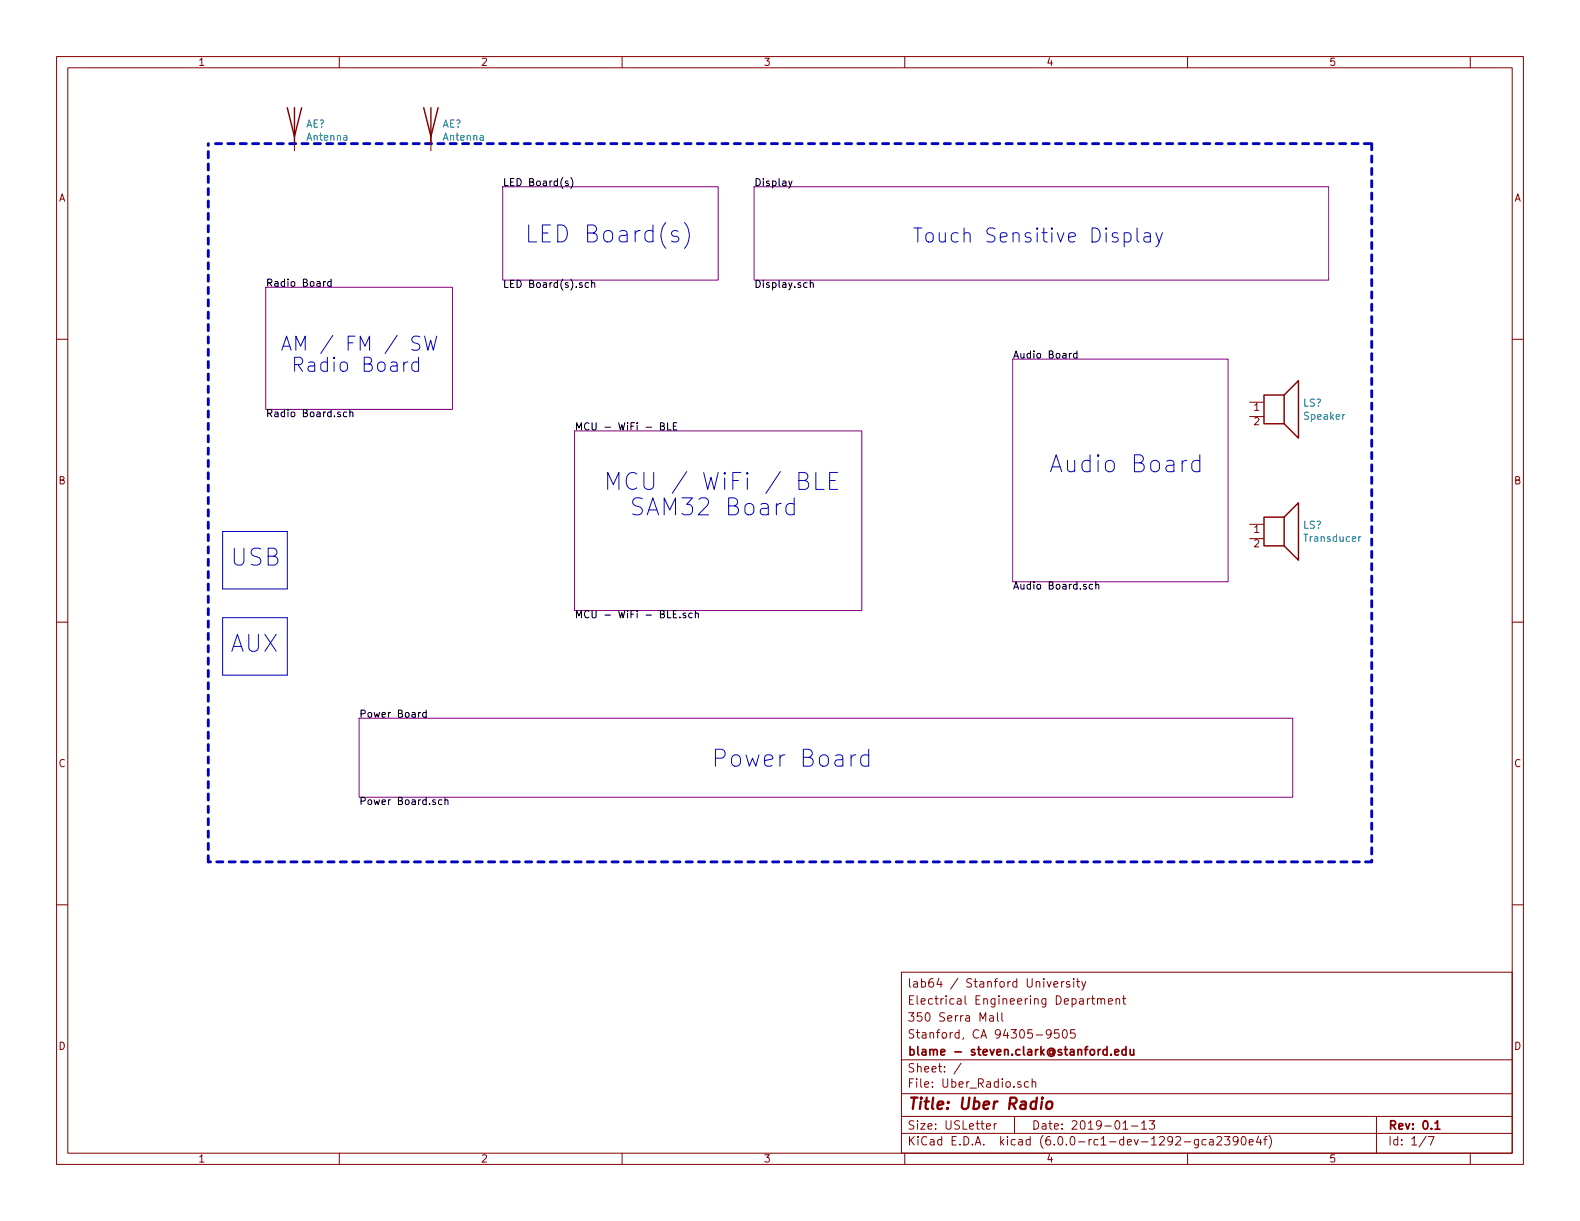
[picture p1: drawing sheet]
<svg xmlns="http://www.w3.org/2000/svg" width="279mm" height="216mm" viewBox="0 0 279 216" stroke-linecap="round" stroke-linejoin="round" font-family="sans-serif">
<g fill="none" stroke="#840000" stroke-width=".18">
<path d="M10 10h259.4v195.9h-259.4zM12 12h255.4v191.9h-255.4zM60 10v2M110 10v2M160 10v2M210 10v2M260 10v2M52.1 24.1v2.6M76.2 24.1v2.6M10 60h2M267.4 60h2M221 71.1h2.5"/>
<path d="M221 73.7h2.5M221 92.7h2.5M221 95.3h2.5M10 110h2M267.4 110h2M10 160h2M267.4 160h2M159.4 171.9h108v32h-108zM175 179.7h.6l.1 .9M175.7 179.9l-.5 .1a.29 .29 0 0 0-.3 .3 .29 .29 0 0 0 .3 .3l.5-.1M176.4 179.1v1.3l.2 .2M177.2 179.1v1.3l.2 .2"/>
<path d="M185.2 173.6l.3 .9 .4-.9M186.4 174.1l.7-.2-.1-.3h-.4l-.2 .2v.7h.6M187.7 173.6v.9M188.2 173.6h-.3l-.2 .2M189.2 173.6a.37 .37 0 0 0-.6 .2v.2l.6 .1v.2l-.2 .2h-.4M189.9 173.1v.1M189.9 173.6v.9M190.4 173.6h.5M190.6 173.1v1.2l.3 .2M191.3 173.6l.3 .9M192 173.6l-.5 1.3-.2 .2M193 176.6h.6"/>
<path d="M193.2 176.1v1.3l.4 .2M194.1 176.7l.2-.1 .3 .1 .1 .9M194.1 176.6v1M194.7 176.8a.34 .34 0 0 1 .3-.2 .34 .34 0 0 1 .4 .2v.8M196 177.1l.7-.2-.1-.2-.4-.1-.2 .2 .1 .7h.5M197.4 176.7l.2-.1 .3 .1 .1 .9M197.4 176.6v1M198.5 176.6h.6M198.7 176.1v1.3l.4 .2M159.4 197.4h108M159.4 193.4h108M159.4 187.4h108"/>
<path d="M170 188l-1.3 1.9M174.4 199.2l.8-.2-.1-.2-.4-.1-.3 .2 .1 .7h.6M175.8 198.7v1M176.2 198.7l-.3 .1-.1 .2M179.4 197.4v3M180.5 191.3h-.3l-.2 .2v.2l.5 .1v.4h-.5M181.9 191.3h-.4l-.3 .2v.6l.3 .2 .4-.1M182.5 191.4l.2-.1h.4l.1 1M182.5 190.8v1.5M185.9 182.7l-.3 .3h-.3l-.3-.3v-.4l.2-.2h.4l.2 .1a1.13 1.13 0 0 1-.2 1.3l-.4 .1M187.2 182.1h-.7l-.1 .7 .3-.1h.4l.2 .2-.1 .5-.2 .2-.6-.2M188 182.2l.2-.1a.81 .81 0 0 1 .6 .6 .81 .81 0 0 1-.3 .8l-.1 .1a.79 .79 0 0 1-.4-1.4z"/>
<path d="M190.1 182.1h-.7l-.1 .7 .2-.1h.5l.1 .2v.5l-.2 .2-.6-.2M198.6 199.7h.8M200.1 199.1h1.1M201.9 198.6l.4-.4v1.5M201.9 199.7h.8M203.2 198.2h1l-.5 .6 .4 .1v.6l-.2 .2-.7-.2M243.4 197.4v6.5M60 203.9v2M110 203.9v2M159.4 200.4h108M160 203.9v2M209.4 201.9h1.2"/>
<path d="M210 203.9v2M211.9 201.5v1.2l-.3 .3-.3-.1M211.9 201.5h-.4l-.3 .3 .1 .5 .2 .2 .4-.1M213.3 201.5h-.4l-.4 .3 .1 .5 .3 .2 .4-.1M213.9 201.5h.6l.1 1M214.6 201.8l-.6 .1a.29 .29 0 0 0-.2 .3 .29 .29 0 0 0 .2 .3l.6-.1M215.2 201.1l.2-.1h.4l.3 .4-1 1.1h1M216.6 201h.9l-.5 .5 .4 .2v.6l-.2 .2-.6-.2M218.9 201.6l-.1 .2a.48 .48 0 0 1-.6 0l-.1-.2 .1-.6a.48 .48 0 0 1 .7 .2 1.01 1.01 0 0 1-.4 1.3h-.3M219.7 201h.1a.8 .8 0 0 1 .6 .7 .8 .8 0 0 1-.6 .8 1 1 0 0 1-.1-1.5zM220.9 202l.7-.2-.1-.3h-.4l-.2 .2 .1 .7h.5M222.6 200.9l-.4 1.1h.9"/>
<path d="M222.9 201.5v1M223.5 201.5h.6M224.1 201l-.4 .2v1.3M224.4 200.8a1.71 1.71 0 0 1 0 2.2M252.2 200.9l-1.2 1.9M252.6 201h1l-.6 1.5M260 203.9v2"/>
</g>
<path d="M196.5 186.4v.2M197.1 186.1l.7-.2v-.3h-.5l-.2 .2 .1 .7h.6M199.1 185.6h-.4l-.3 .3 .1 .5 .2 .2 .4-.1M199.1 185.1v1.5M199.8 185.6l.1 .9 .4 .1 .2-.2M200.5 185.6v1M253.8 198.6l.4-.4v1.5M253.8 199.7h.8" fill="none" stroke="#840000" stroke-width=".3"/>
<path d="M184.3 194.8l-.2 1.3M184.3 194.1v.2M185.2 194.9a.53 .53 0 0 1 .5-.2 .53 .53 0 0 1 .4 .4l-.1 .6a.54 .54 0 0 1-.5 .4 .54 .54 0 0 1-.5-.4z" fill="none" stroke="#840000" stroke-width=".41"/>
<path d="M88.9 33h38.1v16.5h-38.1zM133.3 33h101.6v16.5h-101.6zM47 50.8h33v21.6h-33zM101.6 76.2h50.8v31.8h-50.8zM179.1 63.5h38.1v39.4h-38.1zM63.5 127h165.1v14h-165.1z" fill="none" stroke="#840084" stroke-width=".18"/>
<g fill="none" stroke="#000" stroke-width=".18">
<path d="M100.5 32.1l-.3-.1-.2 .2v.2l.5 .1v.3h-.5M100.9 31.4a1.47 1.47 0 0 1 0 1.9M139.5 32l.3 .8M140.1 32l-.5 1.1-.1 .2M57.6 49.8h-.3l-.1 .2M58.5 49.8h-.3l-.3 .2 .2 .6h.4M58.5 49.4v1.2M104.1 50h-.4l-.2 .2 .1 .6h.5M104.6 50.1l.2-.1h.3l.1 .8M104.6 49.6v1.2M143.3 50.1l.2-.1h.3v.8M143.3 49.6v1.2"/>
<path d="M61.3 72.9l-.3-.1-.3 .3 .1 .5h.5M61.9 73l.2-.2 .3 .1v.8M61.9 72.4v1.3M116.8 75.4l.5-.1 .1-.2v-.2l-.6-.1v1.2h.5l.1-.1 .1-.3-.3-.2M118.1 74.8v1.2h.6M119.1 75.4h.4M119.7 74.8h-.6v1.2h.6M189.5 62.5l-.4 .2M190.4 62.5h-.3l-.3 .2 .2 .6h.4M190.4 62.1v1.2M119.1 108.6h.4M119.7 108h-.6v1.2h.6"/>
<path d="M120.2 109.1v.1M121.3 108.5l-.3-.1-.2 .2v.2l.5 .1v.3h-.5M122.4 108.5l-.4-.1-.2 .2 .1 .6h.5M123 108.5l.1-.1 .3 .1 .1 .7M123 108v1.2M193.2 103.4l-.3-.1-.3 .3 .1 .5h.5M193.8 103.5l.2-.2 .3 .1v.8M193.8 102.9v1.3M74.4 126l-.4 .2M75.4 126h-.4l-.2 .2 .1 .6h.5M75.4 125.6v1.2M78.1 141.5l-.3-.1-.3 .3 .1 .5h.5"/>
<path d="M78.7 141.6l.2-.2 .3 .1v.8M78.7 141v1.3"/>
</g>
<g fill="none" stroke="#0000c2" stroke-width=".18">
<path d="M121 39.3a3.4 3.4 0 0 1 0 4.6M74.2 59.6l-.9-.2a.61 .61 0 0 0-.5 .6 .61 .61 0 0 0 .5 .6 .87 .87 0 0 1 .9 .6 .59 .59 0 0 1-.4 .7l-1-.1M75.1 59.4l.6 2.5 .4-1.8 .5 1.8 .6-2.5M119.9 40.9l-.3-.1h-.4l-.3 .1-.2 .3 .2 .4 1 .3 .1 .3-.1 .4-.3 .2h-.6l-.3-.2M198.8 41.2a.79 .79 0 0 1 1.2 .4v.7l-.1 .3a.79 .79 0 0 1-1.1 .1M201.1 40.3v2.1l.3 .4M202.4 41.2l.2-.1 .7 .1 .1 1.6M203.4 41.7l-.2 .2h-.6a.48 .48 0 0 0-.4 .4 .48 .48 0 0 0 .4 .5h.6l.2-.1M204.4 41.1l.6 1.7M205.6 41.1l-.9 2.3-.3 .2M71.4 64v1.7M72.1 64a.63 .63 0 0 0-.7 .5"/>
<path d="M74 64.1a.82 .82 0 0 0-1.1 .1l-.1 .3v.7l.1 .2 .4 .3 .7-.2M74 63.2v2.5M39.4 94h11.4v10.1h-11.4zM137.3 89v2M138.2 89a.77 .77 0 0 0-.9 .6M140.4 89.2a.96 .96 0 0 0-1.3 .1l-.1 .3v.8l.1 .4a.96 .96 0 0 0 1.3 .1M140.4 88v3M141.3 85h1a.73 .73 0 0 0 .6-.7 .73 .73 0 0 0-.6-.8h-1v3h1.1a.8 .8 0 0 0 .6-.8 .8 .8 0 0 0-.7-.7M144.3 83.5v3h1.4M146.7 85h1M148.1 83.5h-1.4v3h1.4M209.9 81.4a.77 .77 0 0 0-.9 .6"/>
<path d="M212.2 81.6l-.3-.2h-.6l-.3 .2-.3 .4v.8l.3 .5 .3 .1h.6l.3-.1M212.2 80.4v3M39.4 109.2h11.4v10.2h-11.4zM151.3 133.5a.77 .77 0 0 0-.8 .6M153.6 133.6l-.3-.1h-.5l-.3 .1-.3 .5v.8l.3 .4 .3 .2h.5l.3-.2M153.6 132.5v3"/>
</g>
<path d="M38.1 25.4h204.5M242.6 25.4v127M36.8 152.4v-127M242.6 152.4h-205.8" fill="none" stroke="#0000c2" stroke-width=".51" stroke-dasharray="1.1 1.1"/>
<path d="M50.8 19.1l1.3 5 1.2-5M52.1 19.1v6.3M74.9 19.1l1.3 5 1.3-5M76.2 19.1v6.3M223.5 69.9h3.6v5h-3.6zM227.1 69.9l2.5-2.6v10.2l-2.5-2.6M223.5 91.4h3.6v5.1h-3.6zM227.1 91.4l2.5-2.5v10.2l-2.5-2.6" fill="none" stroke="#840000" stroke-width=".25"/>
<path d="M240.6 94.9l-.3 .2" fill="none" stroke="#008484" stroke-width=".18"/>
<g font-size="4.2" fill="#0000c2">
<text x="92.7" y="42.9">LED Board(s)</text>
<text x="185.4" y="83.6">Audio Board</text>
<text x="106.7" y="86.7">MCU / WiFi / BLE</text>
<text x="109" y="91.2">SAM32 Board</text>
<text x="40.6" y="100.1">USB</text>
<text x="40.6" y="115.3">AUX</text>
<text x="125.7" y="135.6">Power Board</text>
</g>
<g font-size="3.5" fill="#0000c2">
<text x="161.3" y="42.9">Touch Sensitive Display</text>
<text x="49.5" y="62.1">AM / FM / SW</text>
<text x="50.5" y="65.8">Radio Board</text>
</g>
<text font-size="2.8" fill="#840000" x="160.4" y="196.2">Title: Uber Radio</text>
<g font-size="2.1" fill="#840000">
<text x="160.4" y="177.6">Electrical Engineering Department</text>
<text x="160.4" y="174.6">lab64 / Stanford University</text>
<text x="160.4" y="183.6">Stanford, CA 94305-9505</text>
<text x="160.4" y="180.6">350 Serra Mall</text>
<text x="160.4" y="189.6">Sheet: /</text>
<text x="160.4" y="186.6">blame - steven.clark@stanford.edu</text>
<text x="160.4" y="192.3">File: Uber_Radio.sch</text>
<text x="160.4" y="202.5">KiCad E.D.A. kicad (6.0.0-rc1-dev-1292-gca2390e4f)</text>
<text x="160.4" y="199.7">Size: USLetter</text>
<text x="182.4" y="199.7">Date: 2019-01-13</text>
<text x="245.4" y="199.7">Rev: 0.1</text>
<text x="245.4" y="202.5">Id: 1/7</text>
</g>
<g font-size="1.8" fill="#840000">
<text x="35" y="11.6">1</text>
<text x="85" y="11.6">2</text>
<text x="135" y="11.6">3</text>
<text x="185" y="11.6">4</text>
<text x="235" y="11.6">5</text>
<text x="10.4" y="35.6">A</text>
<text x="267.8" y="35.6">A</text>
<text x="221.8" y="72.6">1</text>
<text x="221.8" y="75.2">2</text>
<text x="10.4" y="85.6">B</text>
<text x="267.8" y="85.6">B</text>
<text x="221.8" y="94.2">1</text>
<text x="221.8" y="96.8">2</text>
<text x="10.4" y="135.6">C</text>
<text x="267.8" y="135.6">C</text>
<text x="10.4" y="185.6">D</text>
<text x="267.8" y="185.6">D</text>
<text x="35" y="205.5">1</text>
<text x="85" y="205.5">2</text>
<text x="135" y="205.5">3</text>
<text x="185" y="205.5">4</text>
<text x="235" y="205.5">5</text>
</g>
<g font-size="1.8" fill="#008484">
<text x="54.1" y="22.6">AE?</text>
<text x="78.2" y="22.6">AE?</text>
<text x="54.4" y="24.9">Antenna</text>
<text x="78.5" y="24.9">Antenna</text>
<text x="230.4" y="71.9">LS?</text>
<text x="230.8" y="74.2">Speaker</text>
<text x="230.4" y="93.5">LS?</text>
<text x="230.8" y="95.8">Transducer</text>
</g>
<g font-size="1.8">
<text x="88.9" y="32.9">LED Board(s)</text>
<text x="133.3" y="32.9">Display</text>
<text x="47" y="50.7">Radio Board</text>
<text x="88.9" y="50.9">LED Board(s).sch</text>
<text x="133.3" y="50.9">Display.sch</text>
<text x="179.1" y="63.4">Audio Board</text>
<text x="47" y="73.8">Radio Board.sch</text>
<text x="101.6" y="76.1">MCU - WiFi - BLE</text>
<text x="179.1" y="104.2">Audio Board.sch</text>
<text x="101.6" y="109.3">MCU - WiFi - BLE.sch</text>
<text x="63.5" y="126.9">Power Board</text>
<text x="63.5" y="142.3">Power Board.sch</text>
</g>
</svg>
